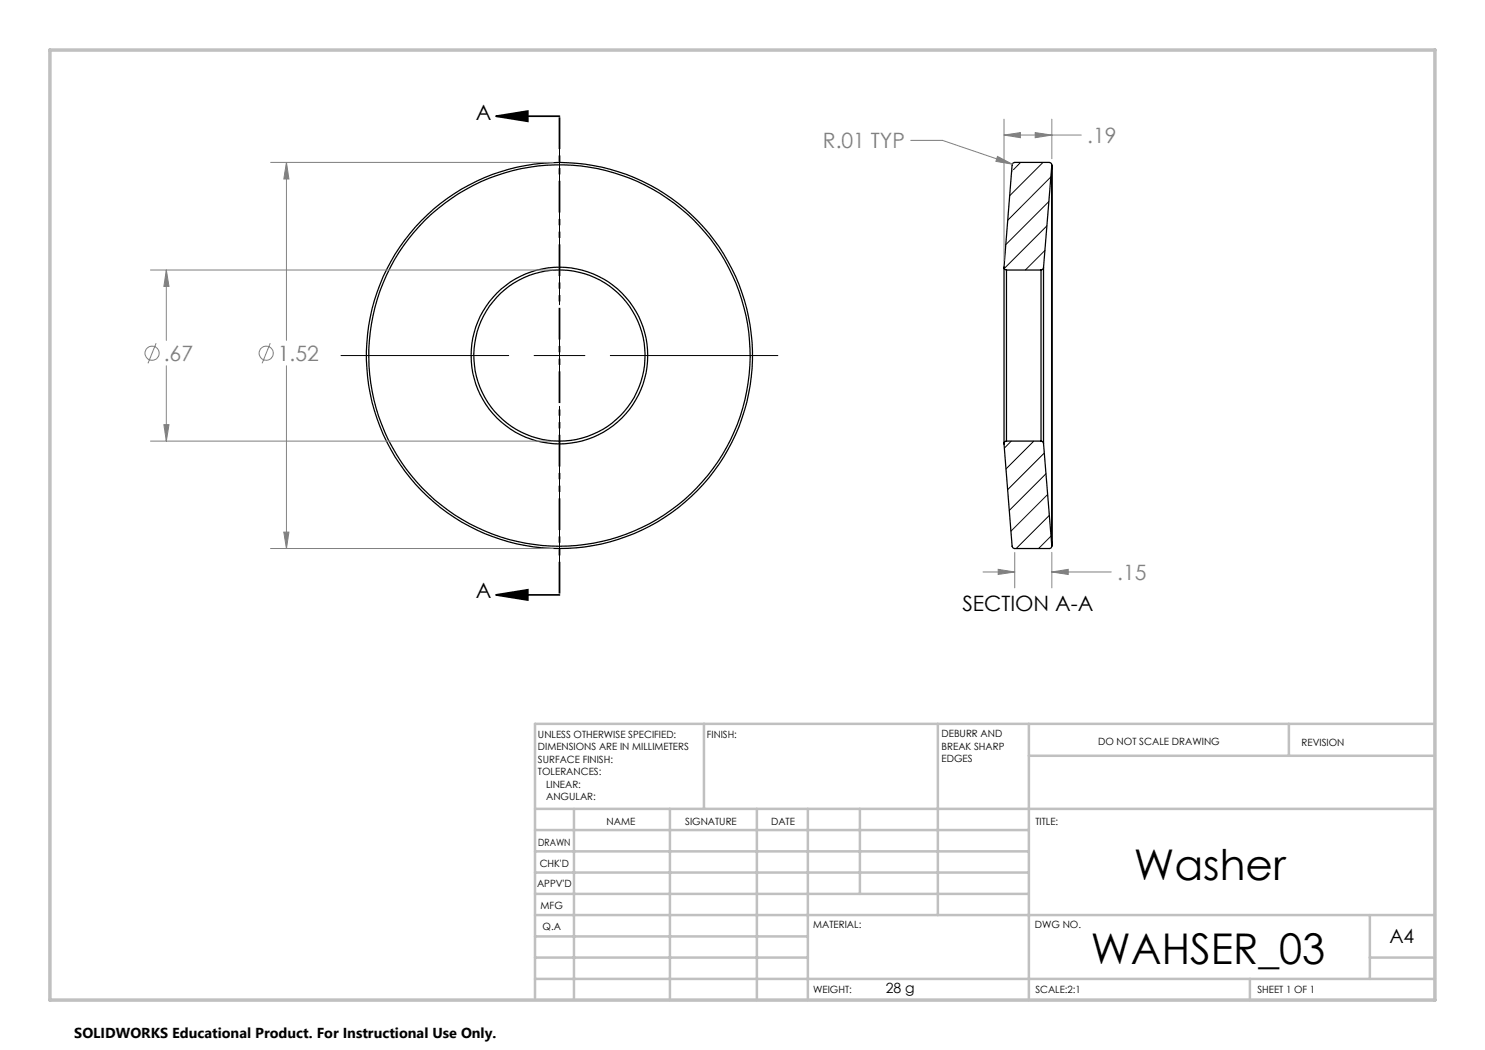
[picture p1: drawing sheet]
<svg xmlns="http://www.w3.org/2000/svg" width="297mm" height="210mm" viewBox="0 0 297 210" stroke-linecap="round" stroke-linejoin="round" font-family="sans-serif">
<g fill="none" stroke="#000" stroke-width=".25">
<path d="M210.4 33v76.2M210.4 33a.54 .54 0 0 0-.6-.5h-6.8l-.5 .2-1.7 20.7M210.4 33l-1.7 20.5M200.8 53.5v35.3M200.8 53.4a.49 .49 0 0 0 .5 .6M201.3 54v34.2M201.3 54h6.9M208.2 54v34.2M208.7 53.5l-.1 .3-.4 .2M208.7 53.5v35.2M201.3 88.2a.49 .49 0 0 0-.5 .6l1.7 20.6 .3 .3h7a.49 .49 0 0 0 .6-.5M201.3 88.2h6.9"/>
<path d="M208.2 88.2l.3 .1 .2 .4M208.7 88.7l1.7 20.5"/>
<circle cx="111.9" cy="71.1" r="38.1"/>
<circle cx="111.9" cy="71.1" r="17.7"/>
<circle cx="111.9" cy="71.1" r="17.1"/>
<circle cx="111.9" cy="71.1" r="38.6"/>
</g>
<g fill="none" stroke="#000" stroke-width=".2">
<path d="M111.9 27.4v33.6M202.4 34.2l-.1 .1M204.1 32.5l-1.4 1.4M208.6 32.5l-6.7 6.6M210.1 35.4l-8.6 8.7M209 50.1l-3.9 3.9M209.4 45.2l-8.6 8.5M209.8 40.3l-8.6 8.6M68.2 71.1h33.5M106.8 71.1h10.2M111.9 66v10.2M122.1 71.1h33.5"/>
<path d="M111.9 81.3v33.5M202.2 88.2l-1.3 1.4M206.8 88.2l-5.6 5.6M208.8 90.6l-7.3 7.3M209.2 94.7l-7.3 7.4M209.5 98.9l-7.3 7.3M209.9 103.1l-6.7 6.6M210.2 107.2l-2.5 2.5"/>
</g>
<g fill="none" stroke="#808080" stroke-width=".2">
<path d="M54.1 32.5h56.5M57.3 32.5l.5 3.3h-1zM57.3 32.5v35.6M182.1 28.1h6.4l14 4.7M199.5 31.3l3 1.5-3.3-.5zM200.8 27l3.3-.5v1zM200.8 23.8v28.4M200.8 27h15.5M207 26.5l3.4 .5-3.4 .5zM210.4 23.8v7.9M30.1 54h80.5M33.3 54l.5 3.3h-1z"/>
<path d="M33.3 54v14.1M31.2 68.6l-1.6 4.1M33.3 73.2v15M54 68.6l-1.6 4.1M57.3 73.2v36.5M30.1 88.2h80.5M32.8 84.9h1l-.5 3.3zM54.1 109.7h56.5M56.8 106.4h1l-.5 3.3zM196.6 114.4h6.4M199.6 113.9l3.4 .5-3.4 .5zM203 110.5v7.1"/>
<path d="M210.4 114.4l3.2-.5v1zM210.4 110.5v7.1M210.4 114.4h11.8"/>
<circle cx="30.4" cy="70.7" r="1.42"/>
<circle cx="53.2" cy="70.7" r="1.42"/>
</g>
<path d="M99.2 23.2l6.4-1v2.1zM99.2 23.2h12.7M99.2 119l6.4-1v2zM99.2 119h12.7" fill="none" stroke="#000" stroke-width=".35"/>
<path d="M111.9 23.2v95.8" fill="none" stroke="#000" stroke-width=".35" stroke-dasharray="6.3 1.3 1.3 1.3 1.3 1.3" stroke-dashoffset="-.2" stroke-linecap="butt"/>
<g fill="none" stroke="#c0c0c0" stroke-width=".5">
<path d="M140.8 144.8v17M187.6 144.8v38.2M205.8 144.8v55.2M205.8 151.2h81.2M257.8 144.8v6.4M287 144.8h-180v55.2M107 161.8h180M107 178.8h98.8M107 174.5h98.8M107 170.3h98.8M107 166h98.8M114.8 161.8v38.2"/>
<path d="M134 161.8v38.2M151.4 161.8v38.2M161.6 161.8v38.2M172 161.8v17M107 195.8h180M107 191.5h54.6M107 187.3h54.6M107 183h180M250 195.8v4.2M274 191.5h13M274 183v12.8"/>
</g>
<path d="M10 10h277v190h-277z" fill="none" stroke="#c0c0c0" stroke-width=".7"/>
<path d="M99.2 23.2l6.4-1v2.1zM99.2 119l6.4-1v2z" fill="#000"/>
<path d="M57.3 32.5l.5 3.3h-1zM56.8 106.4h1l-.5 3.3zM33.3 54l.5 3.3h-1zM32.8 84.9h1l-.5 3.3zM200.8 27l3.3-.5v1zM207 26.5l3.4 .5-3.4 .5zM210.4 114.4l3.2-.5v1zM199.6 113.9l3.4 .5-3.4 .5zM199.5 31.3l-.3 1 3.3 .5z" fill="#808080"/>
<g font-size="8.5">
<text x="226.7" y="175.9">Washer</text>
<text x="218.2" y="192.7">WAHSER_03</text>
</g>
<g font-size="4.2">
<text x="95.1" y="23.9">A</text>
<text x="95.1" y="119.7">A</text>
<text x="192.5" y="122.3">SECTION A-A</text>
</g>
<g font-size="4.2" fill="#808080">
<text x="164.6" y="29.6">R.01 TYP</text>
<text x="217.4" y="28.6">.19</text>
<text x="32.8" y="72.2">.67</text>
<text x="55.6" y="72.2">1.52</text>
<text x="223.4" y="116">.15</text>
</g>
<text font-size="3.9" x="277.9" y="188.5">A4</text>
<text font-size="2.9" x="14.9" y="207.6">SOLIDWORKS Educational Product. For Instructional Use Only.</text>
<text font-size="2.8" x="177.1" y="198.5">28 g</text>
<g font-size="2">
<text x="107.6" y="147.6">UNLESS OTHERWISE SPECIFIED:</text>
<text x="141.4" y="147.6">FINISH:</text>
<text x="188.3" y="147.5">DEBURR AND</text>
<text x="188.3" y="150">BREAK SHARP</text>
<text x="219.6" y="149">DO NOT SCALE DRAWING</text>
<text x="260.3" y="149.2">REVISION</text>
<text x="107.6" y="150.1">DIMENSIONS ARE IN MILLIMETERS</text>
<text x="107.6" y="152.6">SURFACE FINISH:</text>
<text x="107.6" y="155.1">TOLERANCES:</text>
<text x="188.3" y="152.5">EDGES</text>
<text x="109.2" y="157.6">LINEAR:</text>
<text x="109.2" y="160.1">ANGULAR:</text>
<text x="121.3" y="165">NAME</text>
<text x="137" y="164.9">SIGNATURE</text>
<text x="154.2" y="164.9">DATE</text>
<text x="207.1" y="164.9">TITLE:</text>
<text x="107.6" y="169.1">DRAWN</text>
<text x="107.9" y="173.3">CHK'D</text>
<text x="107.4" y="177.4">APPV'D</text>
<text x="108.1" y="181.8">MFG</text>
<text x="108.5" y="186">Q.A</text>
<text x="162.6" y="185.5">MATERIAL:</text>
<text x="207" y="185.5">DWG NO.</text>
<text x="162.6" y="198.5">WEIGHT:</text>
<text x="207.1" y="198.6">SCALE:2:1</text>
<text x="251.5" y="198.6">SHEET 1 OF 1</text>
</g>
</svg>
